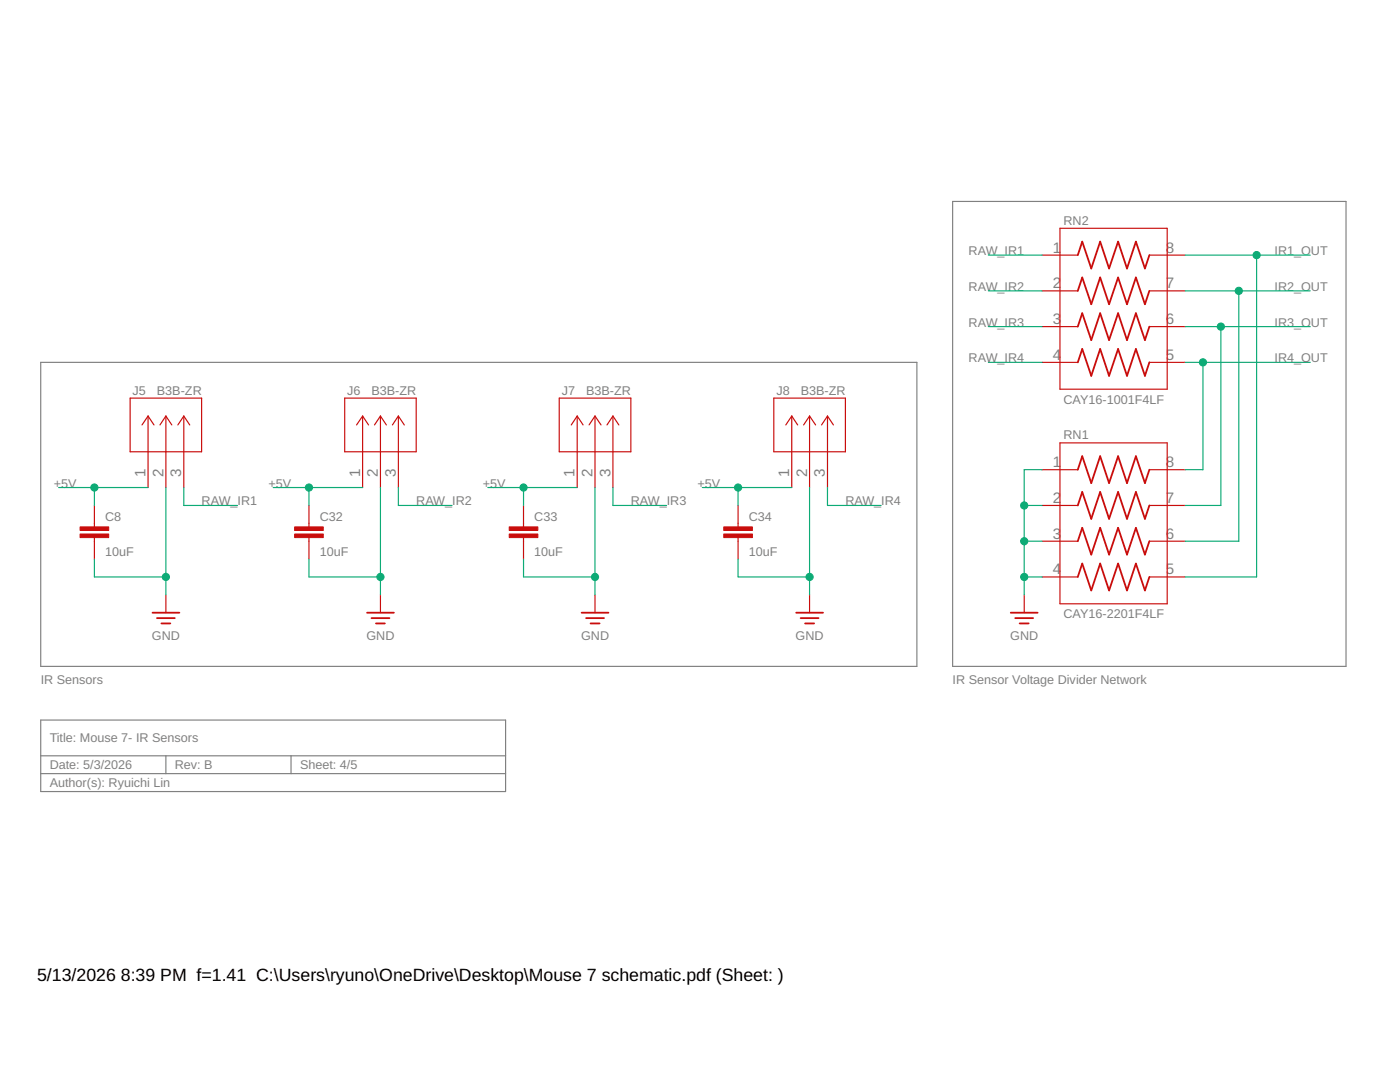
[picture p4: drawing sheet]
<svg xmlns="http://www.w3.org/2000/svg" width="279mm" height="216mm" viewBox="0 0 279 216" stroke-linecap="round" stroke-linejoin="round" font-family="sans-serif">
<path d="M190.1 40.2h78.5v92.8h-78.5zM8.1 72.3h174.9v60.7h-174.9zM8.1 143.7h92.8v14.2h-92.8zM8.1 150.8h92.8M8.1 154.4h92.8M33.1 150.8v3.6M58.1 150.8v3.6" fill="none" stroke="#808080" stroke-width=".23"/>
<g fill="none" stroke="#c90d0c" stroke-width=".23">
<path d="M208 50.9h7.1M208 58h7.1M211.5 45.6h21.4v32.1h-21.4zM229.4 50.9h7.1M229.4 58h7.1M26 79.4h14.2v10.7h-14.2zM68.8 79.4h14.3v10.7h-14.3zM111.6 79.4h14.3v10.7h-14.3zM154.4 79.4h14.3v10.7h-14.3zM208 65.2h7.1M208 72.3h7.1M229.4 65.2h7.1"/>
<path d="M229.4 72.3h7.1M29.5 83v14.3M29.5 83l-1.2 1.8M29.5 83l1.2 1.8M33.1 83v14.3M33.1 83l-1.2 1.8M33.1 83l1.2 1.8M36.7 83v14.3M36.7 83l-1.2 1.8M36.7 83l1.2 1.8M72.4 83v14.3M72.4 83l-1.2 1.8"/>
<path d="M72.4 83l1.2 1.8M75.9 83v14.3M75.9 83l-1.2 1.8M75.9 83l1.2 1.8M79.5 83v14.3M79.5 83l-1.2 1.8M79.5 83l1.2 1.8M115.2 83v14.3M115.2 83l-1.2 1.8M115.2 83l1.2 1.8M118.7 83v14.3M118.7 83l-1.1 1.8"/>
<path d="M118.7 83l1.3 1.8M122.3 83v14.3M122.3 83l-1.2 1.8M122.3 83l1.2 1.8M158 83v14.3M158 83l-1.2 1.8M158 83l1.2 1.8M161.6 83v14.3M161.6 83l-1.2 1.8M161.6 83l1.2 1.8M165.1 83v14.3M165.1 83l-1.1 1.8"/>
<path d="M165.1 83l1.2 1.8M208 93.7h7.1M211.5 88.4h21.4v32.1h-21.4zM229.4 93.7h7.1M18.8 100.9v4.2M18.8 107.3v4.3M33.1 118.7v3.6M61.7 100.9v4.2M61.7 107.3v4.3M75.9 118.7v3.6M104.5 100.9v4.2M104.5 107.3v4.3"/>
<path d="M118.7 118.7v3.6M147.3 100.9v4.2M147.3 107.3v4.3M161.6 118.7v3.6M204.4 118.7v3.6M208 100.9h7.1M208 108h7.1M208 115.1h7.1M229.4 100.9h7.1M229.4 108h7.1M229.4 115.1h7.1"/>
</g>
<g fill="none" stroke="#c90d0c" stroke-width=".36">
<path d="M215.1 50.9l.9-2.7 1.8 5.4 1.8-5.4 1.7 5.4 1.8-5.4 1.8 5.4 1.8-5.4 1.8 5.4 .9-2.7M215.1 58l.9-2.6 1.8 5.3 1.8-5.3 1.7 5.3 1.8-5.3 1.8 5.3 1.8-5.3 1.8 5.3 .9-2.7M215.1 72.3l.9-2.7 1.8 5.4 1.8-5.4 1.7 5.4 1.8-5.4 1.8 5.4 1.8-5.4 1.8 5.4 .9-2.7M215.1 65.2l.9-2.7 1.8 5.4 1.8-5.4 1.7 5.4 1.8-5.4 1.8 5.4 1.8-5.4 1.8 5.4 .9-2.7M215.1 93.7l.9-2.7 1.8 5.4 1.8-5.4 1.7 5.4 1.8-5.4 1.8 5.4 1.8-5.4 1.8 5.4 .9-2.7M215.1 100.9l.9-2.7 1.8 5.3 1.8-5.3 1.7 5.3 1.8-5.3 1.8 5.3 1.8-5.3 1.8 5.3 .9-2.6M215.1 115.1l.9-2.6 1.8 5.3 1.8-5.3 1.7 5.3 1.8-5.3 1.8 5.3 1.8-5.3 1.8 5.3 .9-2.7M215.1 108l.9-2.7 1.8 5.4 1.8-5.4 1.7 5.4 1.8-5.4 1.8 5.4 1.8-5.4 1.8 5.4 .9-2.7M30.4 122.3h5.4M31.3 123.3h3.6M32.2 124.4h1.8M73.3 122.3h5.3"/>
<path d="M74.1 123.3h3.6M75 124.4h1.8M116.1 122.3h5.3M117 123.3h3.5M117.9 124.4h1.8M158.9 122.3h5.4M159.8 123.3h3.6M160.7 124.4h1.8M201.7 122.3h5.4M202.6 123.3h3.6M203.5 124.4h1.8"/>
</g>
<g fill="#c90d0c" stroke="#c90d0c" stroke-width=".2">
<path d="M16 106.6h5.7v.7h-5.7z"/>
<path d="M16 105.1h5.7v.8h-5.7z"/>
<path d="M58.8 106.6h5.7v.7h-5.7z"/>
<path d="M58.8 105.1h5.7v.8h-5.7z"/>
<path d="M101.6 106.6h5.7v.7h-5.7z"/>
<path d="M101.6 105.1h5.7v.8h-5.7z"/>
<path d="M144.4 106.6h5.8v.7h-5.8z"/>
<path d="M144.4 105.1h5.8v.8h-5.8z"/>
</g>
<g fill="none" stroke="#0dab76" stroke-width=".23">
<path d="M197.3 50.9h10.7M197.3 58h10.7M236.5 50.9h25M236.5 58h25M247.2 58v50h-10.7M250.8 50.9v64.2h-14.3M197.3 65.2h10.7M197.3 72.3h10.7M236.5 65.2h25M236.5 72.3h25M240.1 72.3v21.4h-3.6M243.6 65.2v35.7h-7.1"/>
<path d="M11.7 97.3h17.8M18.8 97.3v3.6M33.1 97.3v21.4M36.7 97.3v3.6h10.7M54.5 97.3h17.9M61.7 97.3v3.6M75.9 97.3v21.4M79.5 97.3v3.6h10.7M97.3 97.3h17.9M104.5 97.3v3.6M118.7 97.3v21.4M122.3 97.3v3.6h10.7"/>
<path d="M140.2 97.3h17.8M147.3 97.3v3.6M161.6 97.3v21.4M165.1 97.3v3.6h10.8M208 93.7h-3.6v25M18.8 111.6v3.5h14.3M61.7 111.6v3.5h14.2M104.5 111.6v3.5h14.2M147.3 111.6v3.5h14.3M204.4 115.1h3.6M204.4 108h3.6M204.4 100.9h3.6"/>
</g>
<g fill="#0dab76" stroke="#0dab76" stroke-width=".2">
<circle cx="33.1" cy="115.1" r=".72"/>
<circle cx="75.9" cy="115.1" r=".72"/>
<circle cx="118.7" cy="115.1" r=".72"/>
<circle cx="161.6" cy="115.1" r=".72"/>
<circle cx="204.4" cy="115.1" r=".72"/>
<circle cx="204.4" cy="108" r=".72"/>
<circle cx="204.4" cy="100.9" r=".72"/>
<circle cx="18.8" cy="97.3" r=".72"/>
<circle cx="61.7" cy="97.3" r=".72"/>
<circle cx="104.5" cy="97.3" r=".72"/>
<circle cx="147.3" cy="97.3" r=".72"/>
<circle cx="240.1" cy="72.3" r=".72"/>
<circle cx="243.6" cy="65.2" r=".72"/>
<circle cx="247.2" cy="58" r=".72"/>
<circle cx="250.8" cy="50.9" r=".72"/>
</g>
<g font-size="3.5">
<text x="7.4" y="195.8">5/13/2026</text>
<text x="24.1" y="195.8">8:39 PM f=1.41 C:\Users\ryuno\OneDrive\Desktop\Mouse 7 schematic.pdf (Sheet: )</text>
</g>
<g font-size="3" fill="#808080">
<text x="210.1" y="50.4">1</text>
<text x="232.7" y="50.4">8</text>
<text x="210.1" y="57.5">2</text>
<text x="232.7" y="57.5">7</text>
<text x="210.1" y="64.7">3</text>
<text x="232.7" y="64.7">6</text>
<text x="210.1" y="71.8">4</text>
<text x="232.7" y="71.8">5</text>
<text x="29" y="95.1" transform="rotate(-90 29 95.1)">1</text>
<text x="32.6" y="95.1" transform="rotate(-90 32.6 95.1)">2</text>
<text x="36.2" y="95.1" transform="rotate(-90 36.2 95.1)">3</text>
<text x="71.9" y="95.1" transform="rotate(-90 71.9 95.1)">1</text>
<text x="75.4" y="95.1" transform="rotate(-90 75.4 95.1)">2</text>
<text x="79" y="95.1" transform="rotate(-90 79 95.1)">3</text>
<text x="114.7" y="95.1" transform="rotate(-90 114.7 95.1)">1</text>
<text x="118.3" y="95.1" transform="rotate(-90 118.3 95.1)">2</text>
<text x="121.8" y="95.1" transform="rotate(-90 121.8 95.1)">3</text>
<text x="157.5" y="95.1" transform="rotate(-90 157.5 95.1)">1</text>
<text x="161.1" y="95.1" transform="rotate(-90 161.1 95.1)">2</text>
<text x="164.6" y="95.1" transform="rotate(-90 164.6 95.1)">3</text>
<text x="210.1" y="93.2">1</text>
<text x="232.7" y="93.2">8</text>
<text x="210.1" y="100.4">2</text>
<text x="232.7" y="100.4">7</text>
<text x="210.1" y="107.5">3</text>
<text x="232.7" y="107.5">6</text>
<text x="210.1" y="114.6">4</text>
<text x="232.7" y="114.6">5</text>
</g>
<g font-size="2.5" fill="#808080">
<text x="212.2" y="44.8">RN2</text>
<text x="193.3" y="50.9">RAW_IR1</text>
<text x="254.4" y="50.9">IR1_OUT</text>
<text x="193.3" y="58">RAW_IR2</text>
<text x="254.4" y="58">IR2_OUT</text>
<text x="193.3" y="65.2">RAW_IR3</text>
<text x="254.4" y="65.2">IR3_OUT</text>
<text x="193.3" y="72.3">RAW_IR4</text>
<text x="254.4" y="72.3">IR4_OUT</text>
<text x="26.5" y="78.8">J5</text>
<text x="31.3" y="78.7">B3B-ZR</text>
<text x="69.3" y="78.8">J6</text>
<text x="74.1" y="78.7">B3B-ZR</text>
<text x="112.1" y="78.8">J7</text>
<text x="117" y="78.7">B3B-ZR</text>
<text x="154.9" y="78.8">J8</text>
<text x="159.8" y="78.7">B3B-ZR</text>
<text x="212.2" y="80.5">CAY16-1001F4LF</text>
<text x="212.2" y="87.7">RN1</text>
<text x="10.7" y="97.3">+5V</text>
<text x="40.2" y="100.9">RAW_IR1</text>
<text x="53.6" y="97.3">+5V</text>
<text x="83.1" y="100.9">RAW_IR2</text>
<text x="96.4" y="97.3">+5V</text>
<text x="125.9" y="100.9">RAW_IR3</text>
<text x="139.2" y="97.3">+5V</text>
<text x="168.7" y="100.9">RAW_IR4</text>
<text x="21" y="103.9">C8</text>
<text x="63.8" y="103.9">C32</text>
<text x="106.6" y="103.9">C33</text>
<text x="149.4" y="103.9">C34</text>
<text x="21" y="111">10uF</text>
<text x="63.8" y="111">10uF</text>
<text x="106.6" y="111">10uF</text>
<text x="149.4" y="111">10uF</text>
<text x="212.2" y="123.3">CAY16-2201F4LF</text>
<text x="30.3" y="127.6">GND</text>
<text x="73.1" y="127.6">GND</text>
<text x="116" y="127.6">GND</text>
<text x="158.8" y="127.6">GND</text>
<text x="201.6" y="127.6">GND</text>
<text x="8.1" y="136.5">IR Sensors</text>
<text x="190.1" y="136.5">IR Sensor Voltage Divider Network</text>
<text x="9.9" y="148.1">Title: Mouse 7- IR Sensors</text>
<text x="9.9" y="153.5">Date: 5/3/2026</text>
<text x="34.9" y="153.5">Rev: B</text>
<text x="59.9" y="153.5">Sheet: 4/5</text>
<text x="9.9" y="157.1">Author(s): Ryuichi Lin</text>
</g>
</svg>
